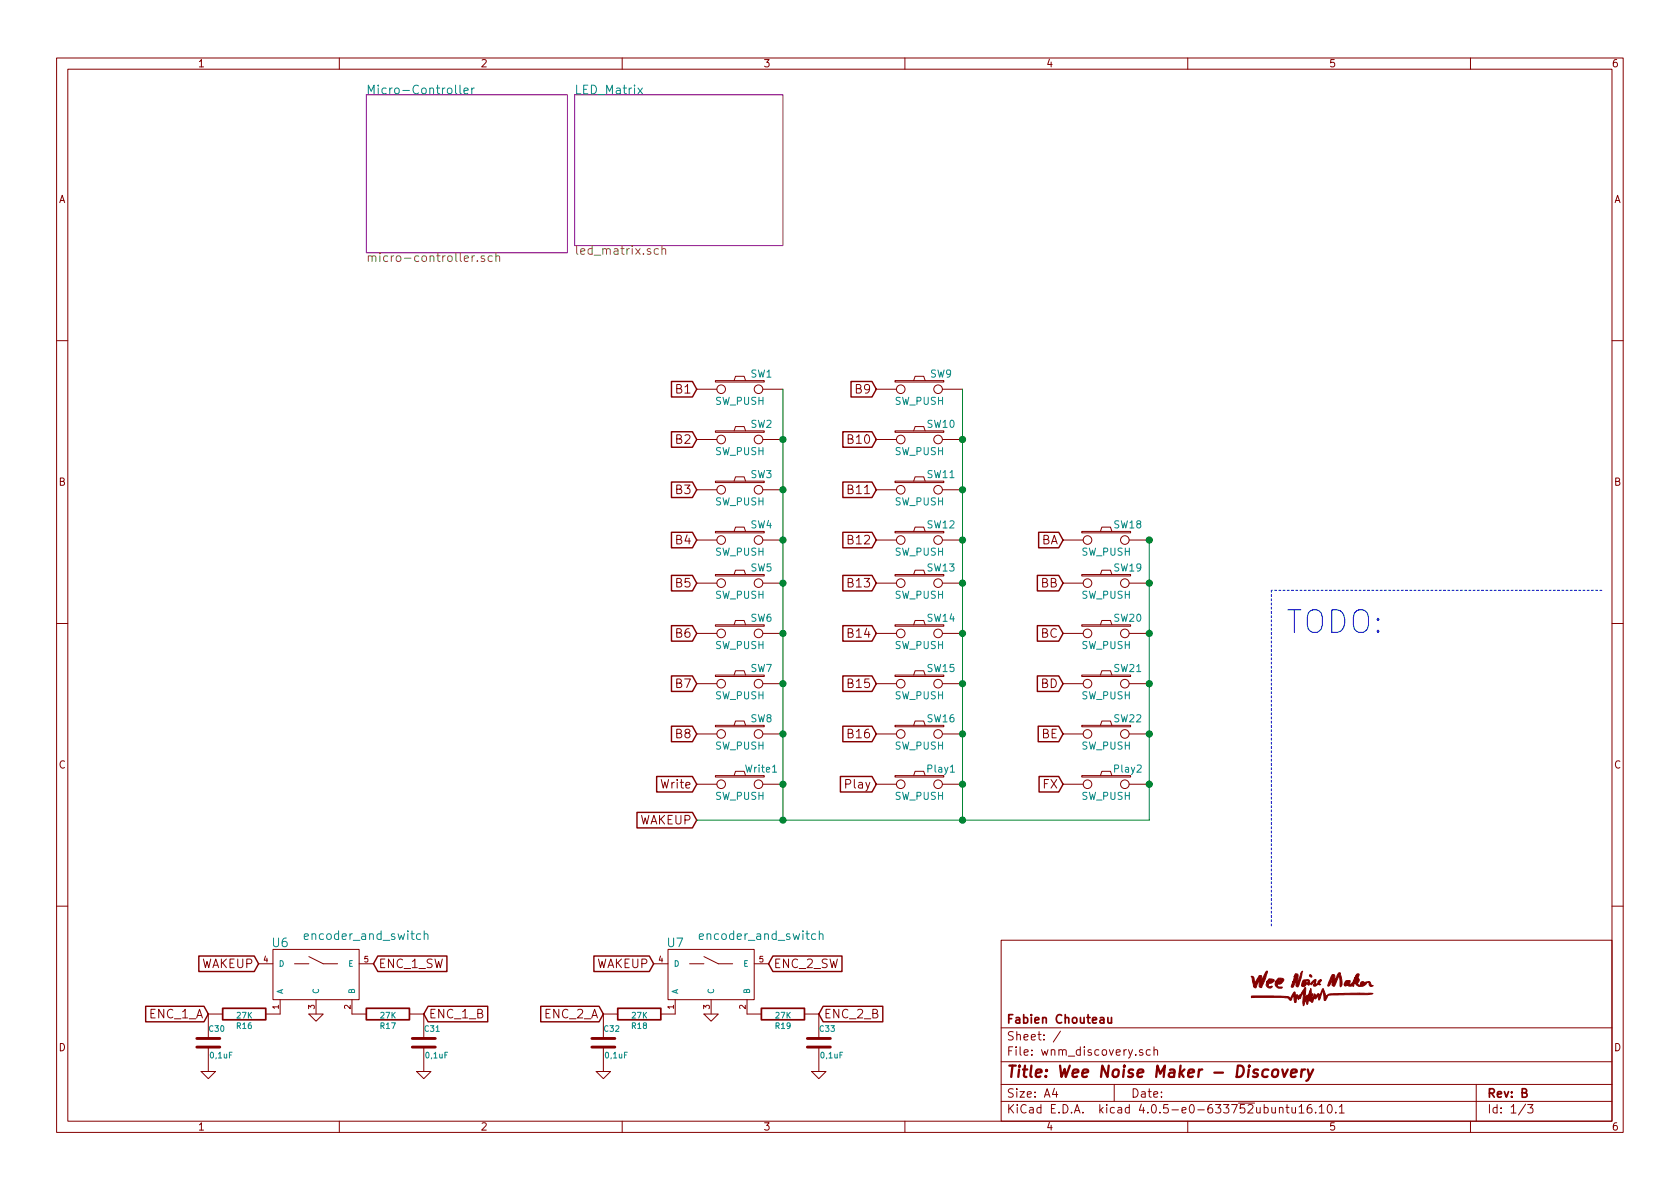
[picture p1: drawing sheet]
EESchema Schematic File Version 2
LIBS:wnm_discovery-rescue
LIBS:power
LIBS:device
LIBS:transistors
LIBS:conn
LIBS:linear
LIBS:regul
LIBS:74xx
LIBS:cmos4000
LIBS:adc-dac
LIBS:memory
LIBS:xilinx
LIBS:microcontrollers
LIBS:dsp
LIBS:microchip
LIBS:analog_switches
LIBS:motorola
LIBS:texas
LIBS:intel
LIBS:audio
LIBS:interface
LIBS:digital-audio
LIBS:philips
LIBS:display
LIBS:cypress
LIBS:siliconi
LIBS:opto
LIBS:atmel
LIBS:contrib
LIBS:valves
LIBS:74xgxx
LIBS:ac-dc
LIBS:brooktre
LIBS:cmos_ieee
LIBS:dc-dc
LIBS:elec-unifil
LIBS:ftdi
LIBS:gennum
LIBS:graphic
LIBS:logo
LIBS:microchip_pic10mcu
LIBS:microchip_pic12mcu
LIBS:microchip_pic16mcu
LIBS:msp430
LIBS:nxp_armmcu
LIBS:powerint
LIBS:pspice
LIBS:references
LIBS:relays
LIBS:sensors
LIBS:stm8
LIBS:stm32
LIBS:supertex
LIBS:transf
LIBS:ttl_ieee
LIBS:video
LIBS:wee_noise_maker
LIBS:wnm_discovery-cache
EELAYER 25 0
EELAYER END
$Descr A4 11693 8268
encoding utf-8
Sheet 1 3
Title "Wee Noise Maker - Discovery"
Date ""
Rev "B"
Comp "Fabien Chouteau"
Comment1 ""
Comment2 ""
Comment3 ""
Comment4 ""
$EndDescr
$Comp
L SW_PUSH SW1
U 1 1
P 5150 2700
F 0 "SW1" H 5300 2810 50  0000 C CNN
F 1 "SW_PUSH" H 5150 2620 50  0000 C CNN
F 2 "Buttons_Switches_SMD:SW_SPST_B3SL-1002P" H 5150 2700 50  0001 C CNN
F 3 "" H 5150 2700 50  0000 C CNN
	1    5150 2700
	1    0    0    -1  
$EndComp
$Comp
L SW_PUSH SW2
U 1 1
P 5150 3050
F 0 "SW2" H 5300 3160 50  0000 C CNN
F 1 "SW_PUSH" H 5150 2970 50  0000 C CNN
F 2 "Buttons_Switches_SMD:SW_SPST_B3SL-1002P" H 5150 3050 50  0001 C CNN
F 3 "" H 5150 3050 50  0000 C CNN
	1    5150 3050
	1    0    0    -1  
$EndComp
$Comp
L SW_PUSH SW3
U 1 1
P 5150 3400
F 0 "SW3" H 5300 3510 50  0000 C CNN
F 1 "SW_PUSH" H 5150 3320 50  0000 C CNN
F 2 "Buttons_Switches_SMD:SW_SPST_B3SL-1002P" H 5150 3400 50  0001 C CNN
F 3 "" H 5150 3400 50  0000 C CNN
	1    5150 3400
	1    0    0    -1  
$EndComp
$Comp
L SW_PUSH SW4
U 1 1
P 5150 3750
F 0 "SW4" H 5300 3860 50  0000 C CNN
F 1 "SW_PUSH" H 5150 3670 50  0000 C CNN
F 2 "Buttons_Switches_SMD:SW_SPST_B3SL-1002P" H 5150 3750 50  0001 C CNN
F 3 "" H 5150 3750 50  0000 C CNN
	1    5150 3750
	1    0    0    -1  
$EndComp
$Comp
L SW_PUSH SW5
U 1 1
P 5150 4050
F 0 "SW5" H 5300 4160 50  0000 C CNN
F 1 "SW_PUSH" H 5150 3970 50  0000 C CNN
F 2 "Buttons_Switches_SMD:SW_SPST_B3SL-1002P" H 5150 4050 50  0001 C CNN
F 3 "" H 5150 4050 50  0000 C CNN
	1    5150 4050
	1    0    0    -1  
$EndComp
$Comp
L SW_PUSH SW6
U 1 1
P 5150 4400
F 0 "SW6" H 5300 4510 50  0000 C CNN
F 1 "SW_PUSH" H 5150 4320 50  0000 C CNN
F 2 "Buttons_Switches_SMD:SW_SPST_B3SL-1002P" H 5150 4400 50  0001 C CNN
F 3 "" H 5150 4400 50  0000 C CNN
	1    5150 4400
	1    0    0    -1  
$EndComp
$Comp
L SW_PUSH SW7
U 1 1
P 5150 4750
F 0 "SW7" H 5300 4860 50  0000 C CNN
F 1 "SW_PUSH" H 5150 4670 50  0000 C CNN
F 2 "Buttons_Switches_SMD:SW_SPST_B3SL-1002P" H 5150 4750 50  0001 C CNN
F 3 "" H 5150 4750 50  0000 C CNN
	1    5150 4750
	1    0    0    -1  
$EndComp
$Comp
L SW_PUSH SW8
U 1 1
P 5150 5100
F 0 "SW8" H 5300 5210 50  0000 C CNN
F 1 "SW_PUSH" H 5150 5020 50  0000 C CNN
F 2 "Buttons_Switches_SMD:SW_SPST_B3SL-1002P" H 5150 5100 50  0001 C CNN
F 3 "" H 5150 5100 50  0000 C CNN
	1    5150 5100
	1    0    0    -1  
$EndComp
$Comp
L SW_PUSH SW9
U 1 1
P 6400 2700
F 0 "SW9" H 6550 2810 50  0000 C CNN
F 1 "SW_PUSH" H 6400 2620 50  0000 C CNN
F 2 "Buttons_Switches_SMD:SW_SPST_B3SL-1002P" H 6400 2700 50  0001 C CNN
F 3 "" H 6400 2700 50  0000 C CNN
	1    6400 2700
	1    0    0    -1  
$EndComp
$Comp
L SW_PUSH SW10
U 1 1
P 6400 3050
F 0 "SW10" H 6550 3160 50  0000 C CNN
F 1 "SW_PUSH" H 6400 2970 50  0000 C CNN
F 2 "Buttons_Switches_SMD:SW_SPST_B3SL-1002P" H 6400 3050 50  0001 C CNN
F 3 "" H 6400 3050 50  0000 C CNN
	1    6400 3050
	1    0    0    -1  
$EndComp
$Comp
L SW_PUSH SW11
U 1 1
P 6400 3400
F 0 "SW11" H 6550 3510 50  0000 C CNN
F 1 "SW_PUSH" H 6400 3320 50  0000 C CNN
F 2 "Buttons_Switches_SMD:SW_SPST_B3SL-1002P" H 6400 3400 50  0001 C CNN
F 3 "" H 6400 3400 50  0000 C CNN
	1    6400 3400
	1    0    0    -1  
$EndComp
$Comp
L SW_PUSH SW12
U 1 1
P 6400 3750
F 0 "SW12" H 6550 3860 50  0000 C CNN
F 1 "SW_PUSH" H 6400 3670 50  0000 C CNN
F 2 "Buttons_Switches_SMD:SW_SPST_B3SL-1002P" H 6400 3750 50  0001 C CNN
F 3 "" H 6400 3750 50  0000 C CNN
	1    6400 3750
	1    0    0    -1  
$EndComp
$Comp
L SW_PUSH SW13
U 1 1
P 6400 4050
F 0 "SW13" H 6550 4160 50  0000 C CNN
F 1 "SW_PUSH" H 6400 3970 50  0000 C CNN
F 2 "Buttons_Switches_SMD:SW_SPST_B3SL-1002P" H 6400 4050 50  0001 C CNN
F 3 "" H 6400 4050 50  0000 C CNN
	1    6400 4050
	1    0    0    -1  
$EndComp
$Comp
L SW_PUSH SW14
U 1 1
P 6400 4400
F 0 "SW14" H 6550 4510 50  0000 C CNN
F 1 "SW_PUSH" H 6400 4320 50  0000 C CNN
F 2 "Buttons_Switches_SMD:SW_SPST_B3SL-1002P" H 6400 4400 50  0001 C CNN
F 3 "" H 6400 4400 50  0000 C CNN
	1    6400 4400
	1    0    0    -1  
$EndComp
$Comp
L SW_PUSH SW15
U 1 1
P 6400 4750
F 0 "SW15" H 6550 4860 50  0000 C CNN
F 1 "SW_PUSH" H 6400 4670 50  0000 C CNN
F 2 "Buttons_Switches_SMD:SW_SPST_B3SL-1002P" H 6400 4750 50  0001 C CNN
F 3 "" H 6400 4750 50  0000 C CNN
	1    6400 4750
	1    0    0    -1  
$EndComp
$Comp
L SW_PUSH SW16
U 1 1
P 6400 5100
F 0 "SW16" H 6550 5210 50  0000 C CNN
F 1 "SW_PUSH" H 6400 5020 50  0000 C CNN
F 2 "Buttons_Switches_SMD:SW_SPST_B3SL-1002P" H 6400 5100 50  0001 C CNN
F 3 "" H 6400 5100 50  0000 C CNN
	1    6400 5100
	1    0    0    -1  
$EndComp
$Comp
L SW_PUSH Write1
U 1 1
P 5150 5450
F 0 "Write1" H 5300 5560 50  0000 C CNN
F 1 "SW_PUSH" H 5150 5370 50  0000 C CNN
F 2 "Buttons_Switches_SMD:SW_SPST_B3SL-1002P" H 5150 5450 50  0001 C CNN
F 3 "" H 5150 5450 50  0000 C CNN
	1    5150 5450
	1    0    0    -1  
$EndComp
$Comp
L SW_PUSH Play1
U 1 1
P 6400 5450
F 0 "Play1" H 6550 5560 50  0000 C CNN
F 1 "SW_PUSH" H 6400 5370 50  0000 C CNN
F 2 "Buttons_Switches_SMD:SW_SPST_B3SL-1002P" H 6400 5450 50  0001 C CNN
F 3 "" H 6400 5450 50  0000 C CNN
	1    6400 5450
	1    0    0    -1  
$EndComp
$Comp
L SW_PUSH SW18
U 1 1
P 7700 3750
F 0 "SW18" H 7850 3860 50  0000 C CNN
F 1 "SW_PUSH" H 7700 3670 50  0000 C CNN
F 2 "Buttons_Switches_SMD:SW_SPST_B3SL-1002P" H 7700 3750 50  0001 C CNN
F 3 "" H 7700 3750 50  0000 C CNN
	1    7700 3750
	1    0    0    -1  
$EndComp
$Comp
L SW_PUSH SW19
U 1 1
P 7700 4050
F 0 "SW19" H 7850 4160 50  0000 C CNN
F 1 "SW_PUSH" H 7700 3970 50  0000 C CNN
F 2 "Buttons_Switches_SMD:SW_SPST_B3SL-1002P" H 7700 4050 50  0001 C CNN
F 3 "" H 7700 4050 50  0000 C CNN
	1    7700 4050
	1    0    0    -1  
$EndComp
$Comp
L SW_PUSH SW20
U 1 1
P 7700 4400
F 0 "SW20" H 7850 4510 50  0000 C CNN
F 1 "SW_PUSH" H 7700 4320 50  0000 C CNN
F 2 "Buttons_Switches_SMD:SW_SPST_B3SL-1002P" H 7700 4400 50  0001 C CNN
F 3 "" H 7700 4400 50  0000 C CNN
	1    7700 4400
	1    0    0    -1  
$EndComp
$Comp
L SW_PUSH SW21
U 1 1
P 7700 4750
F 0 "SW21" H 7850 4860 50  0000 C CNN
F 1 "SW_PUSH" H 7700 4670 50  0000 C CNN
F 2 "Buttons_Switches_SMD:SW_SPST_B3SL-1002P" H 7700 4750 50  0001 C CNN
F 3 "" H 7700 4750 50  0000 C CNN
	1    7700 4750
	1    0    0    -1  
$EndComp
$Comp
L SW_PUSH SW22
U 1 1
P 7700 5100
F 0 "SW22" H 7850 5210 50  0000 C CNN
F 1 "SW_PUSH" H 7700 5020 50  0000 C CNN
F 2 "Buttons_Switches_SMD:SW_SPST_B3SL-1002P" H 7700 5100 50  0001 C CNN
F 3 "" H 7700 5100 50  0000 C CNN
	1    7700 5100
	1    0    0    -1  
$EndComp
$Comp
L SW_PUSH Play2
U 1 1
P 7700 5450
F 0 "Play2" H 7850 5560 50  0000 C CNN
F 1 "SW_PUSH" H 7700 5370 50  0000 C CNN
F 2 "Buttons_Switches_SMD:SW_SPST_B3SL-1002P" H 7700 5450 50  0001 C CNN
F 3 "" H 7700 5450 50  0000 C CNN
	1    7700 5450
	1    0    0    -1  
$EndComp
Text GLabel 7400 3750 0    60   Input ~ 0
BA
Text GLabel 7400 4050 0    60   Input ~ 0
BB
Text GLabel 7400 4400 0    60   Input ~ 0
BC
Text GLabel 7400 4750 0    60   Input ~ 0
BD
Text GLabel 7400 5100 0    60   Input ~ 0
BE
Text GLabel 7400 5450 0    60   Input ~ 0
FX
Text GLabel 4850 2700 0    60   Input ~ 0
B1
Text GLabel 4850 3050 0    60   Input ~ 0
B2
Text GLabel 4850 3400 0    60   Input ~ 0
B3
Text GLabel 4850 3750 0    60   Input ~ 0
B4
Text GLabel 4850 4050 0    60   Input ~ 0
B5
Text GLabel 4850 4400 0    60   Input ~ 0
B6
Text GLabel 4850 4750 0    60   Input ~ 0
B7
Text GLabel 4850 5100 0    60   Input ~ 0
B8
Text GLabel 4850 5450 0    60   Input ~ 0
Write
Text GLabel 6100 5450 0    60   Input ~ 0
Play
Text GLabel 6100 2700 0    60   Input ~ 0
B9
Text GLabel 6100 3050 0    60   Input ~ 0
B10
Text GLabel 6100 3400 0    60   Input ~ 0
B11
Text GLabel 6100 3750 0    60   Input ~ 0
B12
Text GLabel 6100 4050 0    60   Input ~ 0
B13
Text GLabel 6100 4400 0    60   Input ~ 0
B14
Text GLabel 6100 4750 0    60   Input ~ 0
B15
Text GLabel 6100 5100 0    60   Input ~ 0
B16
$Sheet
S 2550 650  1400 1100
U 585DBE08
F0 "Micro-Controller" 60
F1 "micro-controller.sch" 60
$EndSheet
$Sheet
S 4000 650  1450 1050
U 585D6FEE
F0 "LED_Matrix" 60
F1 "led_matrix.sch" 60
$EndSheet
Text GLabel 4850 5700 0    60   Input ~ 0
WAKEUP
$Comp
L encoder_and_switch U6
U 1 1
P 2200 6350
F 0 "U6" H 1950 6150 60  0000 C CNN
F 1 "encoder_and_switch" H 2550 6200 60  0000 C CNN
F 2 "POSS:encoder_EC12D" H 2200 6350 60  0001 C CNN
F 3 "" H 2200 6350 60  0001 C CNN
	1    2200 6350
	1    0    0    -1  
$EndComp
$Comp
L encoder_and_switch U7
U 1 1
P 4950 6350
F 0 "U7" H 4700 6150 60  0000 C CNN
F 1 "encoder_and_switch" H 5300 6200 60  0000 C CNN
F 2 "POSS:encoder_EC12D" H 4950 6350 60  0001 C CNN
F 3 "" H 4950 6350 60  0001 C CNN
	1    4950 6350
	1    0    0    -1  
$EndComp
Text GLabel 1800 6700 0    60   Input ~ 0
WAKEUP
Text GLabel 4550 6700 0    60   Input ~ 0
WAKEUP
Text GLabel 2600 6700 2    60   Input ~ 0
ENC_1_SW
Text GLabel 5350 6700 2    60   Input ~ 0
ENC_2_SW
Text GLabel 1450 7050 0    60   Input ~ 0
ENC_1_A
Text GLabel 2950 7050 2    60   Input ~ 0
ENC_1_B
$Comp
L GND-RESCUE-wnm_discovery #PWR01
U 1 1
P 4950 7050
F 0 "#PWR01" H 4950 7050 30  0001 C CNN
F 1 "GND" H 4950 6980 30  0001 C CNN
F 2 "" H 4950 7050 60  0001 C CNN
F 3 "" H 4950 7050 60  0001 C CNN
	1    4950 7050
	1    0    0    -1  
$EndComp
$Comp
L GND-RESCUE-wnm_discovery #PWR02
U 1 1
P 2200 7050
F 0 "#PWR02" H 2200 7050 30  0001 C CNN
F 1 "GND" H 2200 6980 30  0001 C CNN
F 2 "" H 2200 7050 60  0001 C CNN
F 3 "" H 2200 7050 60  0001 C CNN
	1    2200 7050
	1    0    0    -1  
$EndComp
Wire Wire Line
	5450 2700 5450 5700
Connection ~ 5450 5100
Connection ~ 5450 4750
Connection ~ 5450 4400
Connection ~ 5450 4050
Connection ~ 5450 3750
Connection ~ 5450 3400
Connection ~ 5450 3050
Wire Wire Line
	6700 2700 6700 5700
Connection ~ 6700 5100
Connection ~ 6700 4750
Connection ~ 6700 4400
Connection ~ 6700 4050
Connection ~ 6700 3750
Connection ~ 6700 3400
Connection ~ 6700 3050
Connection ~ 8000 5100
Connection ~ 8000 4750
Connection ~ 8000 4400
Connection ~ 8000 4050
Connection ~ 8000 3750
Connection ~ 8000 5450
Connection ~ 6700 5450
Connection ~ 5450 5450
Wire Notes Line
	11150 4100 8850 4100
Wire Notes Line
	8850 4100 8850 6450
Wire Wire Line
	8000 5700 4850 5700
Connection ~ 6700 5700
Connection ~ 5450 5700
Wire Wire Line
	8000 3750 8000 5700
$Comp
L R-RESCUE-wnm_discovery R16
U 1 1
P 1700 7050
F 0 "R16" V 1780 7050 40  0000 C CNN
F 1 "27K" V 1707 7051 40  0000 C CNN
F 2 "Resistors_SMD:R_0805" V 1630 7050 30  0001 C CNN
F 3 "" H 1700 7050 30  0000 C CNN
	1    1700 7050
	0    1    1    0   
$EndComp
$Comp
L C-RESCUE-wnm_discovery C30
U 1 1
P 1450 7250
F 0 "C30" H 1450 7350 40  0000 L CNN
F 1 "0,1uF" H 1456 7165 40  0000 L CNN
F 2 "Capacitors_SMD:C_0805" H 1488 7100 30  0001 C CNN
F 3 "" H 1450 7250 60  0000 C CNN
	1    1450 7250
	1    0    0    -1  
$EndComp
$Comp
L GND-RESCUE-wnm_discovery #PWR03
U 1 1
P 1450 7450
F 0 "#PWR03" H 1450 7450 30  0001 C CNN
F 1 "GND" H 1450 7380 30  0001 C CNN
F 2 "" H 1450 7450 60  0001 C CNN
F 3 "" H 1450 7450 60  0001 C CNN
	1    1450 7450
	1    0    0    -1  
$EndComp
$Comp
L R-RESCUE-wnm_discovery R17
U 1 1
P 2700 7050
F 0 "R17" V 2780 7050 40  0000 C CNN
F 1 "27K" V 2707 7051 40  0000 C CNN
F 2 "Resistors_SMD:R_0805" V 2630 7050 30  0001 C CNN
F 3 "" H 2700 7050 30  0000 C CNN
	1    2700 7050
	0    1    1    0   
$EndComp
$Comp
L C-RESCUE-wnm_discovery C31
U 1 1
P 2950 7250
F 0 "C31" H 2950 7350 40  0000 L CNN
F 1 "0,1uF" H 2956 7165 40  0000 L CNN
F 2 "Capacitors_SMD:C_0805" H 2988 7100 30  0001 C CNN
F 3 "" H 2950 7250 60  0000 C CNN
	1    2950 7250
	1    0    0    -1  
$EndComp
$Comp
L GND-RESCUE-wnm_discovery #PWR04
U 1 1
P 2950 7450
F 0 "#PWR04" H 2950 7450 30  0001 C CNN
F 1 "GND" H 2950 7380 30  0001 C CNN
F 2 "" H 2950 7450 60  0001 C CNN
F 3 "" H 2950 7450 60  0001 C CNN
	1    2950 7450
	1    0    0    -1  
$EndComp
Text GLabel 5700 7050 2    60   Input ~ 0
ENC_2_B
$Comp
L R-RESCUE-wnm_discovery R19
U 1 1
P 5450 7050
F 0 "R19" V 5530 7050 40  0000 C CNN
F 1 "27K" V 5457 7051 40  0000 C CNN
F 2 "Resistors_SMD:R_0805" V 5380 7050 30  0001 C CNN
F 3 "" H 5450 7050 30  0000 C CNN
	1    5450 7050
	0    1    1    0   
$EndComp
$Comp
L C-RESCUE-wnm_discovery C33
U 1 1
P 5700 7250
F 0 "C33" H 5700 7350 40  0000 L CNN
F 1 "0,1uF" H 5706 7165 40  0000 L CNN
F 2 "Capacitors_SMD:C_0805" H 5738 7100 30  0001 C CNN
F 3 "" H 5700 7250 60  0000 C CNN
	1    5700 7250
	1    0    0    -1  
$EndComp
$Comp
L GND-RESCUE-wnm_discovery #PWR05
U 1 1
P 5700 7450
F 0 "#PWR05" H 5700 7450 30  0001 C CNN
F 1 "GND" H 5700 7380 30  0001 C CNN
F 2 "" H 5700 7450 60  0001 C CNN
F 3 "" H 5700 7450 60  0001 C CNN
	1    5700 7450
	1    0    0    -1  
$EndComp
Text GLabel 4200 7050 0    60   Input ~ 0
ENC_2_A
$Comp
L R-RESCUE-wnm_discovery R18
U 1 1
P 4450 7050
F 0 "R18" V 4530 7050 40  0000 C CNN
F 1 "27K" V 4457 7051 40  0000 C CNN
F 2 "Resistors_SMD:R_0805" V 4380 7050 30  0001 C CNN
F 3 "" H 4450 7050 30  0000 C CNN
	1    4450 7050
	0    1    1    0   
$EndComp
$Comp
L C-RESCUE-wnm_discovery C32
U 1 1
P 4200 7250
F 0 "C32" H 4200 7350 40  0000 L CNN
F 1 "0,1uF" H 4206 7165 40  0000 L CNN
F 2 "Capacitors_SMD:C_0805" H 4238 7100 30  0001 C CNN
F 3 "" H 4200 7250 60  0000 C CNN
	1    4200 7250
	1    0    0    -1  
$EndComp
$Comp
L GND-RESCUE-wnm_discovery #PWR06
U 1 1
P 4200 7450
F 0 "#PWR06" H 4200 7450 30  0001 C CNN
F 1 "GND" H 4200 7380 30  0001 C CNN
F 2 "" H 4200 7450 60  0001 C CNN
F 3 "" H 4200 7450 60  0001 C CNN
	1    4200 7450
	1    0    0    -1  
$EndComp
Text Notes 8950 4400 0    157  ~ 0
TODO:
$EndSCHEMATC
